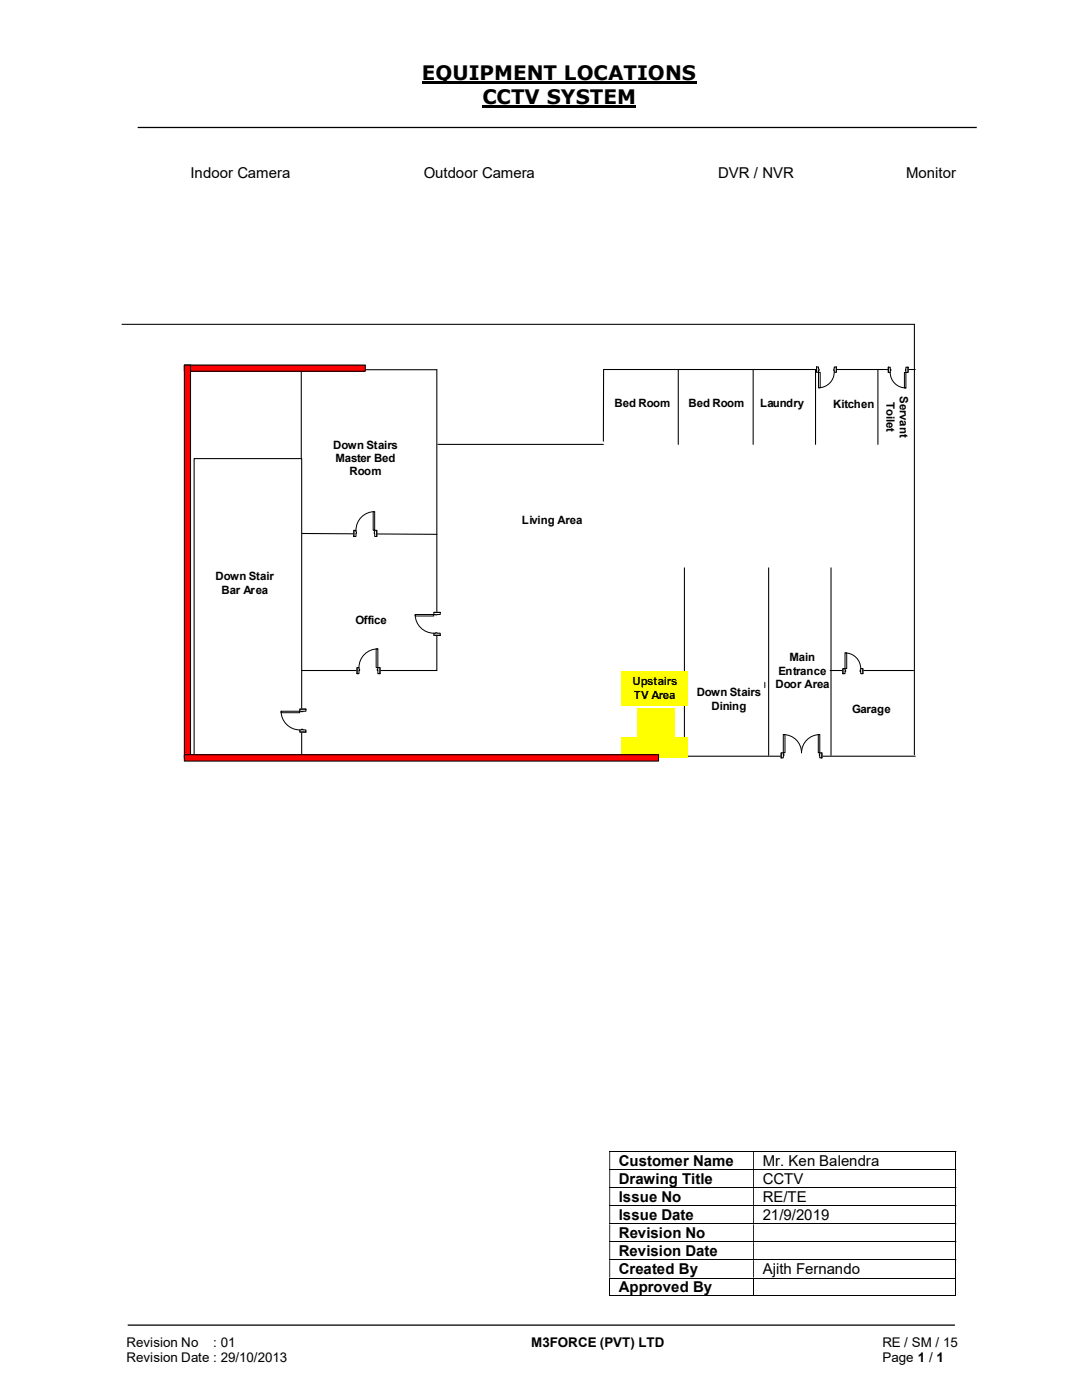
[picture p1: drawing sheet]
<svg xmlns="http://www.w3.org/2000/svg" width="216mm" height="279mm" viewBox="0 0 216 279" stroke-linecap="round" stroke-linejoin="round" font-family="sans-serif">
<path d="M84.2 16.5h54.8M96.3 21.3h30.7" fill="none" stroke="#000" stroke-width=".42"/>
<path d="M27.5 25.4h167.4M25.5 264.5h165" fill="none" stroke="#000" stroke-width=".25"/>
<g fill="none" stroke="#000" stroke-width=".2">
<path d="M152.6 136.2v1M121.6 229.8h69.1M121.6 233.4h69.1M121.6 237h69.1M190.8 229.9v3.4M190.8 233.5v3.4M190.8 237.1v3.4M121.6 240.6h69.1M121.6 244.3h69.1M121.6 247.8h69.1M121.6 251.4h69.1M121.6 255.1h69.1"/>
<path d="M121.6 258.6h28.7M121.7 255.1v3.6M150.4 255.1v3.6M150.5 258.6h40.2M190.8 240.7v3.5M190.8 244.3v3.4M190.8 247.9v3.4M190.8 251.5v3.5M190.8 255.1v3.6"/>
</g>
<g fill="#000">
<path d="M190.7 229.7h.1v.2h-.1zM121.6 229.9h.2v3.4h-.2zM150.3 229.9h.2v3.4h-.2z" fill-rule="evenodd"/>
<path d="M190.7 233.3h.1v.2h-.1zM121.6 233.5h.2v3.4h-.2zM150.3 233.5h.2v3.4h-.2z" fill-rule="evenodd"/>
<path d="M190.7 236.9h.1v.2h-.1zM121.6 237.1h.2v3.4h-.2zM150.3 237.1h.2v3.4h-.2z" fill-rule="evenodd"/>
<path d="M190.7 240.5h.1v.2h-.1zM121.6 240.7h.2v3.5h-.2zM150.3 240.7h.2v3.5h-.2z" fill-rule="evenodd"/>
<path d="M190.7 244.2h.1v.1h-.1zM121.6 244.3h.2v3.4h-.2zM150.3 244.3h.2v3.4h-.2z" fill-rule="evenodd"/>
<path d="M190.7 247.7h.1v.2h-.1zM121.6 247.9h.2v3.4h-.2zM150.3 247.9h.2v3.4h-.2z" fill-rule="evenodd"/>
<path d="M190.7 251.3h.1v.2h-.1zM121.6 251.5h.2v3.5h-.2zM150.3 251.5h.2v3.5h-.2z" fill-rule="evenodd"/>
</g>
<path d="M190.7 255h.1v.1h-.1zM190.7 258.6h.1v.1h-.1z" fill="#000"/>
<g fill="none" stroke="#000" stroke-width=".21">
<path d="M135.3 73.7v15M150.3 73.7v15M162.7 73.7v15M175.2 73.7v15M182.5 64.7v85.9M182.6 73.7h-62.2v14.4M87.4 88.7h33M60.2 106.5l27 .1M136.6 113.3v37.4M153.4 113.3v37.4M165.8 113.3v37.4M87.2 133.8v-60h-27.1v76.9"/>
<path d="M165.7 133.8h16.6M60.1 150.9h122.5"/>
</g>
<path d="M38.7 91.5h21.5v59.5h-21.5z" fill="#fff"/>
<path d="M24.3 64.7h158.2M38.7 91.5h21.5v59.5h-21.5zM60.2 133.8h27" fill="none" stroke="#000" stroke-width=".21"/>
<path d="M162.9 73.2h4v1.1h-4z" fill="#fff"/>
<path d="M162.9 73.2h4v1.1h-4z" fill="none" stroke="#fff" stroke-width=".2"/>
<path d="M162.9 73.2v1.1h.4v-1.1zM166.5 73.2h.4v1.1h-.4z" fill-rule="evenodd" fill="#fff"/>
<path d="M163.3 73.7v-.5h-.4v1.1h.4v-.3M166.5 73.7v-.5h.4v1.1h-.4v-.3" fill="none" stroke="#000" stroke-width=".2"/>
<path d="M163.3 73.7v.3h.1v-.3zM166.4 73.7l.1 .3z" fill-rule="evenodd" fill="#fff"/>
<path d="M162.9 73.2v1.1M163.3 73.7h.1v.3h-.1M166.5 74.3a3.1 3.1 0 0 1-3.2 3.1M166.5 73.7v.3M166.9 73.2v1.1" fill="none" stroke="#000" stroke-width=".2"/>
<path d="M163.3 74.3h.4v3.1h-.4z" fill-rule="evenodd" fill="#fff"/>
<path d="M163.3 74.3h.4v3.1h-.4z" fill="none" stroke="#000" stroke-width=".2"/>
<path d="M168.2 133.4h4v1.1h-4z" fill="#fff"/>
<path d="M168.2 133.4h4v1.1h-4z" fill="none" stroke="#fff" stroke-width=".2"/>
<path d="M168.2 133.4h.4v1.1h-.4zM171.7 133.4v1.1h.5v-1.1z" fill-rule="evenodd" fill="#fff"/>
<path d="M168.6 133.7v-.3h-.4v1.1h.4v-.5M171.7 133.7v-.3h.5v1.1h-.5v-.5" fill="none" stroke="#000" stroke-width=".2"/>
<path d="M168.6 133.7h.1v.3h-.1zM171.6 133.7v.3h.1v-.3z" fill-rule="evenodd" fill="#fff"/>
<path d="M168.2 133.4v1.1M168.6 130.3a3.1 3.1 0 0 1 3.1 3.1M168.6 133.7h.1v.3h-.1M171.7 133.7h-.1v.3h.1M172.2 133.4v1.1" fill="none" stroke="#000" stroke-width=".2"/>
<path d="M168.6 130.3h.4v3.1h-.4z" fill-rule="evenodd" fill="#fff"/>
<path d="M168.6 130.3h.4v3.1h-.4z" fill="none" stroke="#000" stroke-width=".2"/>
<path d="M59.8 141.5h1.3v4.6h-1.3z" fill-rule="evenodd" fill="#fff"/>
<path d="M59.8 141.5h1.3v4.6h-1.3z" fill="none" stroke="#fff" stroke-width=".2"/>
<path d="M59.8 141.5v.4h1.2v-.4zM59.8 145.7h1.2v.4h-1.2z" fill-rule="evenodd" fill="#fff"/>
<path d="M60.1 141.9h-.3v-.4h1.2v.4h-.5M60.1 145.7h-.3v.4h1.2v-.4h-.5" fill="none" stroke="#000" stroke-width=".2"/>
<path d="M60.1 141.9l.4 .1zM60.1 145.5h.4v.2h-.4z" fill-rule="evenodd" fill="#fff"/>
<path d="M56.1 141.9a3.7 3.7 0 0 0 3.7 3.8M59.8 141.5h1.2M59.8 146.1h1.2M60.1 141.9h.4M60.1 145.7v-.2h.4v.2" fill="none" stroke="#000" stroke-width=".2"/>
<path d="M56.1 141.9h3.7v.3h-3.7z" fill="#fff"/>
<path d="M56.1 141.9h3.7v.3h-3.7z" fill="none" stroke="#000" stroke-width=".2"/>
<path d="M86.5 122.2h1.4v4.6h-1.4z" fill-rule="evenodd" fill="#fff"/>
<path d="M86.5 122.2h1.4v4.6h-1.4z" fill="none" stroke="#fff" stroke-width=".2"/>
<path d="M86.6 122.2v.4h1.2v-.4zM86.6 126.4h1.2v.4h-1.2z" fill-rule="evenodd" fill="#fff"/>
<path d="M86.9 122.6h-.3v-.4h1.2v.4h-.6M86.9 126.4h-.3v.4h1.2v-.4h-.6" fill="none" stroke="#000" stroke-width=".2"/>
<path d="M86.9 122.6l.3 .1zM86.9 126.3l.3 .1z" fill-rule="evenodd" fill="#fff"/>
<path d="M82.8 122.6a3.7 3.7 0 0 0 3.8 3.8M86.6 122.2h1.2M86.6 126.8h1.2M86.9 122.6h.3M86.9 126.4h.3" fill="none" stroke="#000" stroke-width=".2"/>
<path d="M82.8 122.6h3.8v.3h-3.8z" fill="#fff"/>
<path d="M82.8 122.6h3.8v.3h-3.8z" fill="none" stroke="#000" stroke-width=".2"/>
<path d="M177.2 73.2h4v1.2h-4z" fill="#fff"/>
<path d="M177.2 73.2h4v1.2h-4z" fill="none" stroke="#fff" stroke-width=".2"/>
<path d="M180.8 73.3h.4v1h-.4zM177.2 73.3v1h.4v-1z" fill-rule="evenodd" fill="#fff"/>
<path d="M177.6 73.7v-.4h-.4v1h.4v-.3M180.8 73.7v-.4h.4v1h-.4v-.3" fill="none" stroke="#000" stroke-width=".2"/>
<path d="M180.7 73.7l.1 .3zM177.6 73.7v.3h.2v-.3z" fill-rule="evenodd" fill="#fff"/>
<path d="M177.2 73.3v1M177.6 74.3a3.1 3.1 0 0 0 3.2 3.1M177.6 73.7h.2v.3h-.2M180.8 73.7v.3M181.2 73.3v1" fill="none" stroke="#000" stroke-width=".2"/>
<path d="M180.5 74.3h.3v3.1h-.3z" fill-rule="evenodd" fill="#fff"/>
<path d="M180.5 74.3h.3v3.1h-.3z" fill="none" stroke="#000" stroke-width=".2"/>
<path d="M155.9 150.2h8.1v1.1h-8.1z" fill="#fff"/>
<path d="M155.9 150.2h8.1v1.1h-8.1z" fill="none" stroke="#fff" stroke-width=".2"/>
<path d="M163.6 150.2v1.1h.4v-1.1zM155.9 150.2h.4v1.1h-.4z" fill-rule="evenodd" fill="#fff"/>
<path d="M156.3 150.5v-.3h-.4v1.1h.4v-.5M163.6 150.5v-.3h.4v1.1h-.4v-.5" fill="none" stroke="#000" stroke-width=".2"/>
<path d="M163.5 150.5l.1 .3zM156.3 150.5h.1v.3h-.1z" fill-rule="evenodd" fill="#fff"/>
<path d="M155.9 150.2v1.1M156.3 146.6a3.6 3.6 0 0 1 3.6 3.6 3.6 3.6 0 0 1 3.7-3.6M156.3 150.5h.1v.3h-.1M163.6 150.5v.3M164 150.2v1.1" fill="none" stroke="#000" stroke-width=".2"/>
<path d="M156.3 146.6h.3v3.6h-.3z" fill-rule="evenodd" fill="#fff"/>
<path d="M156.3 146.6h.3v3.6h-.3z" fill="none" stroke="#000" stroke-width=".2"/>
<path d="M163.3 146.6h.3v3.6h-.3z" fill-rule="evenodd" fill="#fff"/>
<path d="M163.3 146.6h.3v3.6h-.3z" fill="none" stroke="#000" stroke-width=".2"/>
<path d="M71.2 133.2h4.6v1.3h-4.6z" fill="#fff"/>
<path d="M71.2 133.2h4.6v1.3h-4.6z" fill="none" stroke="#fff" stroke-width=".2"/>
<path d="M75.4 133.2v1.3h.4v-1.3zM71.2 133.2h.4v1.3h-.4z" fill-rule="evenodd" fill="#fff"/>
<path d="M71.6 133.5v-.3h-.4v1.3h.4v-.7M75.4 133.5v-.3h.4v1.3h-.4v-.7" fill="none" stroke="#000" stroke-width=".2"/>
<path d="M75.3 133.5v.3h.1v-.3zM71.6 133.5h.2v.3h-.2z" fill-rule="evenodd" fill="#fff"/>
<path d="M71.2 133.2v1.3M71.6 133.5h.2v.3h-.2M75.4 129.5a3.7 3.7 0 0 0-3.8 3.7M75.4 133.5h-.1v.3h.1M75.8 133.2v1.3" fill="none" stroke="#000" stroke-width=".2"/>
<path d="M75.1 129.5h.3v3.7h-.3z" fill-rule="evenodd" fill="#fff"/>
<path d="M75.1 129.5h.3v3.7h-.3z" fill="none" stroke="#000" stroke-width=".2"/>
<path d="M70.6 105.8h4.6v1.3h-4.6z" fill="#fff"/>
<path d="M70.6 105.8h4.6v1.3h-4.6z" fill="none" stroke="#fff" stroke-width=".2"/>
<path d="M74.8 105.8v1.3h.4v-1.3zM70.6 105.8h.4v1.3h-.4z" fill-rule="evenodd" fill="#fff"/>
<path d="M71 106.1v-.3h-.4v1.3h.4v-.6M74.8 106.1v-.3h.4v1.3h-.4v-.6" fill="none" stroke="#000" stroke-width=".2"/>
<path d="M74.7 106.1l.1 .4zM71 106.1l.1 .4z" fill-rule="evenodd" fill="#fff"/>
<path d="M70.6 105.8v1.3M71 106.1v.4M74.8 106.1v.4M74.8 102.1a3.7 3.7 0 0 0-3.8 3.7M75.2 105.8v1.3" fill="none" stroke="#000" stroke-width=".2"/>
<path d="M74.5 102.1h.3v3.7h-.3z" fill-rule="evenodd" fill="#fff"/>
<path d="M74.5 102.1h.3v3.7h-.3z" fill="none" stroke="#000" stroke-width=".2"/>
<g fill="#ff0">
<path d="M127.3 141.3h7.4v6.4h-7.4z"/>
<path d="M124 147.2h13.2v4.1h-13.2z"/>
<path d="M124 133.8h13.2v7h-13.2z"/>
</g>
<path d="M51.7 73.8h19.9" fill="none" stroke="#000" stroke-width=".21"/>
<path d="M36.8 72.9h36.1v1.2h-36.1z" fill-rule="evenodd" fill="#f00"/>
<path d="M36.8 72.9h36.1v1.2h-36.1z" fill="none" stroke="#000" stroke-width=".21"/>
<path d="M36.8 72.9h1.2v78.4h-1.2z" fill="#f00"/>
<path d="M36.8 72.9h1.2v78.4h-1.2z" fill="none" stroke="#000" stroke-width=".21"/>
<path d="M36.8 150.6h94.6v1.3h-94.6z" fill-rule="evenodd" fill="#f00"/>
<path d="M36.8 150.6h94.6v1.3h-94.6z" fill="none" stroke="#000" stroke-width=".21"/>
<g font-size="4">
<text x="84.2" y="16">EQUIPMENT LOCATIONS</text>
<text x="96.3" y="20.8">CCTV SYSTEM</text>
</g>
<g font-size="3">
<text x="38" y="35.5">Indoor Camera</text>
<text x="84.5" y="35.5">Outdoor Camera</text>
<text x="143.3" y="35.5">DVR / NVR</text>
<text x="180.8" y="35.5">Monitor</text>
<text x="123.5" y="232.7">Customer Name</text>
<text x="152.2" y="232.7">Mr. Ken Balendra</text>
<text x="123.5" y="236.3">Drawing Title</text>
<text x="123.5" y="239.9">Issue No</text>
<text x="152.2" y="236.3">CCTV</text>
<text x="152.2" y="239.9">RE/TE</text>
<text x="123.5" y="243.5">Issue Date</text>
<text x="152.2" y="243.5">21/9/2019</text>
<text x="123.5" y="247.1">Revision No</text>
<text x="123.5" y="250.7">Revision Date</text>
<text x="123.5" y="254.3">Created By</text>
<text x="123.5" y="257.9">Approved By</text>
<text x="152.2" y="254.3">Ajith Fernando</text>
</g>
<g font-size="2.7">
<text x="25.2" y="268.8">Revision No</text>
<text x="42.6" y="268.8">: 01</text>
<text x="106" y="268.8">M3FORCE (PVT) LTD</text>
<text x="176.1" y="268.8">RE / SM / 15</text>
<text x="25.2" y="271.8">Revision Date : 29/10/2013</text>
<text x="176.1" y="271.8">Page 1 / 1</text>
</g>
<g font-size="2.3">
<text x="122.6" y="81.2">Bed Room</text>
<text x="137.4" y="81.2">Bed Room</text>
<text x="151.7" y="81.2">Laundry</text>
<text x="166.2" y="81.5">Kitchen</text>
<text x="176.9" y="80.2" transform="rotate(90 176.9 80.2)">Toilet</text>
<text x="179.5" y="79.1" transform="rotate(90 179.5 79.1)">Servant</text>
<text x="66.5" y="89.5">Down Stairs</text>
<text x="66.9" y="92.2">Master Bed</text>
<text x="69.8" y="94.9">Room</text>
<text x="104.1" y="104.7">Living Area</text>
<text x="43" y="115.8">Down Stair</text>
<text x="44.2" y="118.5">Bar Area</text>
<text x="71" y="124.5">Office</text>
<text x="157.5" y="132">Main</text>
<text x="126.2" y="136.8">Upstairs</text>
<text x="154.7" y="137.3">Door Area</text>
<text x="155.3" y="134.7">Entrance</text>
<text x="126.5" y="139.4">TV Area</text>
<text x="139" y="139">Down Stairs</text>
<text x="141.9" y="141.7">Dining</text>
<text x="170.1" y="142.2">Garage</text>
</g>
</svg>
